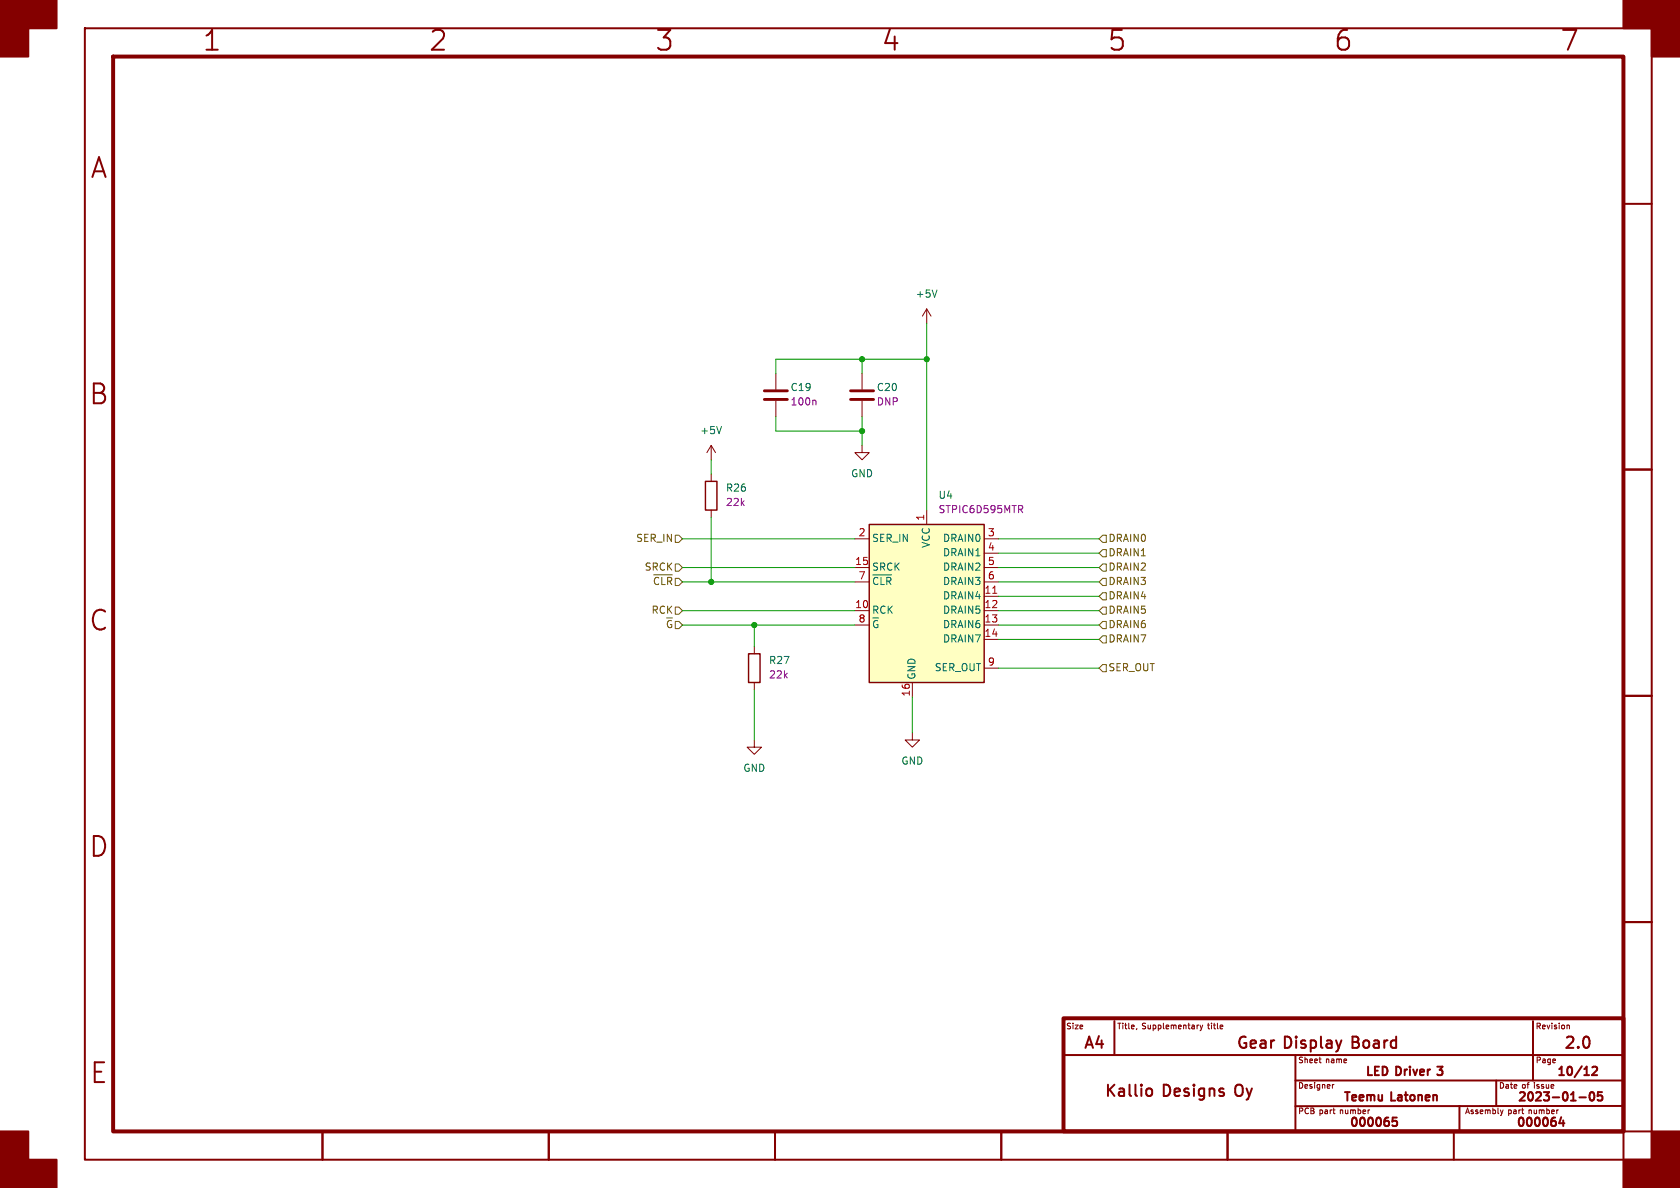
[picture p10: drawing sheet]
<svg xmlns="http://www.w3.org/2000/svg" width="297mm" height="210mm" viewBox="0 0 297 210" stroke-linecap="round" stroke-linejoin="round" font-family="sans-serif">
<g fill="none" stroke="#840000" stroke-width=".35">
<path d="M15 5h277v200h-277zM287 36h5M287 83h5M287 123h5M287 163h5M188 186.5h99M197 180.5v6M202.8 192.5a.54 .54 0 0 1 .9 .3v.6a.54 .54 0 0 1-.9 .2M229 186.5v13.5M229 191h58M237.1 183.9l-.4 1.3M246.9 197.6h-.7l-.1 .7 .3-.2 .5 .1 .1 .2-.1 .5-.2 .2-.6-.2"/>
<path d="M254.1 189.9l.2 .2h.4M254.1 188.6h.9M258 195.5v4.5M264.5 191v4.5M271 180.5v10.5M276 197.5l-.4 1.1h1M276.4 198.1v1M279.2 194h1.2M280.1 190.1h.8M281.2 193.1h.2a.81 .81 0 0 1 .5 .6 .81 .81 0 0 1-.3 .8l-.1 .1a.81 .81 0 0 1-.6-.7 .81 .81 0 0 1 .3-.8zM281.5 188.7l.6-.1 .2 .1 .1 .3-1 1.1h1M283.2 193.1h-.7l-.1 .7 .2-.2 .5 .1 .2 .2-.1 .5-.2 .2-.6-.2"/>
<path d="M287 195.5h-58M57 200v5M97 200v5M137 200v5M177 200v5M181 200h111M217 200v5M257 200v5M287 200v5"/>
</g>
<path d="M20 10h267v190h-267zM188 180h99v20h-99z" fill="none" stroke="#840000" stroke-width=".7"/>
<g fill="#840000" stroke="#840000" stroke-width=".35">
<path d="M0 0h10v5h-5v5h-5z"/>
<path d="M0 200h5v5h5v5h-10z"/>
<path d="M287 0h10v10h-5v-5h-5z"/>
<path d="M292 200h5v10h-10v-5h5z"/>
</g>
<g fill="none" stroke="#840000" stroke-width=".18">
<path d="M163.8 54.6v2.6M163.8 54.6l-.7 1.3M163.8 54.6l.8 1.3M125.7 78.7v2.6M125.7 78.7l-.7 1.3M125.7 78.7l.8 1.3M137.2 66v2.8M137.2 70.9v2.8M152.4 78.7v1.3h1.3l-1.3 1.3-1.3-1.3h1.3M152.4 66v2.8M152.4 70.9v2.8M125.7 83.8v1.3"/>
<path d="M125.7 90.2v1.2M151.1 95.3h2.6M163.8 90.2v2.5M174 95.3h2.5M174 97.8h2.5M133.3 114.3v1.3M151.1 108h2.6M151.1 110.5h2.6M151.1 100.3h2.6M151.1 102.9h2.6M174 108h2.5M174 105.4h2.5"/>
<path d="M174 110.5h2.5M174 113h2.5M174 100.3h2.5M174 102.9h2.5M174 118.1h2.5M133.3 130.8v1.3h1.3l-1.3 1.3-1.2-1.3h1.2M133.3 120.7v1.2M161.3 129.5v1.3h1.3l-1.3 1.3-1.3-1.3h1.3M161.3 120.7v2.5M201 181.8l-.1 .2M211.8 181.2h.1M212.1 181.2l.3 .7"/>
<path d="M212.4 181.9l-.3 .3M212.6 181.2l-.2 .7M235.8 191.7l-.3 .2M265.7 196.2l-.2 .7M277.2 181.2l.3 .2v.5"/>
</g>
<path d="M124.7 85.1h2v5.1h-2zM153.7 92.7h20.3v28h-20.3zM132.3 115.6h2.1v5.1h-2.1z" fill="none" stroke="#840000" stroke-width=".25"/>
<path d="M165.6 51.3l-.4 1.2M127.5 75.4l-.4 1.3M154.3 101.6h3.3M155.1 109.7h-.4l-.3 .5M155.2 102.2l-.2-.1h-.3l-.3 .5M155.8 102.1v1.2M157.5 102.5l-.1-.4h-.6v1.2" fill="none" stroke="#006464" stroke-width=".18"/>
<path d="M153.7 92.7h20.3v28h-20.3z" fill="#ffffc2" stroke="#ffffc2" stroke-width=".18"/>
<path d="M175.5 104.9h.7" fill="none" stroke="#a90000" stroke-width=".18"/>
<path d="M144.1 70.7l.1 .2v.7M180.4 90l.4 .6M180.6 89.4l.2 .2-.1 .3-.1 .1" fill="none" stroke="#840084" stroke-width=".18"/>
<path d="M135.1 70.6h4.1M135.1 69.1h4.1M150.4 70.6h4M150.4 69.1h4" fill="none" stroke="#840000" stroke-width=".51"/>
<g fill="none" stroke="#725600" stroke-width=".18">
<path d="M119.4 99.7h.6l.6 .6-.6 .7h-.6zM119.4 94.6h.6l.6 .7-.6 .6h-.6zM194.9 94.6h.7v1.3h-.7l-.6-.6zM194.9 99.7h.7v1.3h-.7l-.6-.7zM194.9 97.2h.7v1.2h-.7l-.6-.6zM115.6 101.6h3.3M116.5 102.2l-.3-.1h-.3l-.2 .5M117 102.1v1.2M118.7 109.7h-.5l-.2 .5M118.8 102.5l-.2-.4h-.6v1.2M119.4 102.2h.6l.6 .7-.6 .6h-.6zM119.4 109.9h.6l.6 .6-.6 .6h-.6z"/>
<path d="M119.4 107.3h.6l.6 .7-.6 .6h-.6zM194.9 102.2h.7v1.3h-.7l-.6-.6zM194.9 117.5h.7v1.2h-.7l-.6-.6zM194.9 107.3h.7v1.3h-.7l-.6-.6zM194.9 112.4h.7v1.3h-.7l-.6-.7zM194.9 104.8h.7v1.2h-.7l-.6-.6zM194.9 109.9h.7v1.2h-.7l-.6-.6z"/>
</g>
<g fill="none" stroke="#009600" stroke-width=".18">
<path d="M163.8 57.2v33M137.2 73.7v2.5h15.2M152.4 63.5v2.5M152.4 73.7v5M163.8 63.5h-26.6v2.5M120.6 95.3h30.5M125.7 81.3v2.5M125.7 91.4v11.5M176.5 95.3h17.8M176.5 97.8h17.8M120.6 110.5h30.5M120.6 108h30.5"/>
<path d="M120.6 100.3h30.5M120.6 102.9h30.5M133.3 110.5v3.8M176.5 110.5h17.8M176.5 108h17.8M176.5 100.3h17.8M176.5 102.9h17.8M176.5 105.4h17.8M176.5 113h17.8M176.5 118.1h17.8M133.3 121.9v8.9M161.3 123.2v6.3"/>
</g>
<g fill="#009600" stroke="#009600" stroke-width=".18">
<circle cx="133.3" cy="110.5" r=".46"/>
<circle cx="125.7" cy="102.9" r=".46"/>
<circle cx="152.4" cy="76.2" r=".46"/>
<circle cx="163.8" cy="63.5" r=".46"/>
<circle cx="152.4" cy="63.5" r=".46"/>
</g>
<g font-size="4.9" fill="#840000">
<text x="35.7" y="9.7">1</text>
<text x="75.7" y="9.7">2</text>
<text x="115.7" y="9.7">3</text>
<text x="155.7" y="9.7">4</text>
<text x="195.7" y="9.7">5</text>
<text x="235.7" y="9.7">6</text>
<text x="275.7" y="9.7">7</text>
<text x="15.9" y="32.2">A</text>
<text x="15.7" y="72.2">B</text>
<text x="15.7" y="112.2">C</text>
<text x="15.7" y="152.2">D</text>
<text x="15.8" y="192.2">E</text>
</g>
<g font-size="2.8" fill="#840000">
<text x="191.5" y="185.9">A4</text>
<text x="218.5" y="185.9">Gear</text>
<text x="226.9" y="185.9">Display</text>
<text x="239.3" y="185.9">Board</text>
<text x="276.4" y="185.9">2.0</text>
<text x="195.2" y="194.4">Kallio</text>
<text x="205.5" y="194.4">Designs</text>
<text x="218.7" y="194.4">Oy</text>
</g>
<g font-size="2.1" fill="#840000">
<text x="241.5" y="190.7">LED</text>
<text x="247" y="190.7">Driver</text>
<text x="255" y="190.7">3</text>
<text x="275.1" y="190.7">10/12</text>
<text x="237.3" y="195.2">Teemu</text>
<text x="245.9" y="195.2">Latonen</text>
<text x="268.1" y="195.2">2023-01-05</text>
<text x="238.4" y="199.7">000065</text>
<text x="267.9" y="199.7">000064</text>
</g>
<g font-size="1.8" fill="#006464">
<text x="161.8" y="52.9">+5V</text>
<text x="139.7" y="69.4">C19</text>
<text x="154.9" y="69.4">C20</text>
<text x="123.7" y="77">+5V</text>
<text x="128.3" y="87.2">R26</text>
<text x="150.4" y="84.6">GND</text>
<text x="165.9" y="88.5">U4</text>
<text x="154.2" y="101.2">SRCK</text>
<text x="154.2" y="96.1">SER_IN</text>
<text x="164.7" y="97" transform="rotate(-90 164.7 97)">VCC</text>
<text x="166.6" y="96.1">DRAIN0</text>
<text x="166.6" y="98.6">DRAIN1</text>
<text x="166.6" y="101.2">DRAIN2</text>
<text x="154.2" y="104.3">~{CLR}</text>
<text x="166.6" y="106.2">DRAIN4</text>
<text x="166.6" y="103.7">DRAIN3</text>
<text x="154.2" y="108.8">RCK</text>
<text x="154.2" y="111.9">~{G}</text>
<text x="166.6" y="108.8">DRAIN5</text>
<text x="166.6" y="111.3">DRAIN6</text>
<text x="166.6" y="113.9">DRAIN7</text>
<text x="135.9" y="117.7">R27</text>
<text x="165.1" y="118.9">SER_OUT</text>
<text x="162.1" y="120.1" transform="rotate(-90 162.1 120.1)">GND</text>
<text x="131.4" y="136.7">GND</text>
<text x="159.3" y="135.4">GND</text>
</g>
<g font-size="1.8" fill="#840084">
<text x="139.7" y="71.9">100n</text>
<text x="154.9" y="71.9">DNP</text>
<text x="128.3" y="89.7">22k</text>
<text x="165.9" y="91">STPIC6D595MTR</text>
<text x="135.9" y="120.2">22k</text>
</g>
<g font-size="1.8" fill="#a90000">
<text x="151.7" y="95">2</text>
<text x="163.6" y="92.1" transform="rotate(-90 163.6 92.1)">1</text>
<text x="174.6" y="95">3</text>
<text x="151.1" y="100.1">15</text>
<text x="174.6" y="97.5">4</text>
<text x="174.6" y="100.1">5</text>
<text x="151.1" y="107.7">10</text>
<text x="151.7" y="102.6">7</text>
<text x="174" y="105.2">11</text>
<text x="174" y="107.7">12</text>
<text x="174.6" y="102.6">6</text>
<text x="151.7" y="110.2">8</text>
<text x="174" y="110.2">13</text>
<text x="174" y="112.8">14</text>
<text x="174.6" y="117.9">9</text>
<text x="161" y="123.2" transform="rotate(-90 161 123.2)">16</text>
</g>
<g font-size="1.8" fill="#725600">
<text x="112.3" y="96.1">SER_IN</text>
<text x="113.9" y="101.2">SRCK</text>
<text x="196" y="96.1">DRAIN0</text>
<text x="196" y="101.2">DRAIN2</text>
<text x="196" y="98.6">DRAIN1</text>
<text x="115.3" y="104.3">~{CLR}</text>
<text x="196" y="103.7">DRAIN3</text>
<text x="196" y="106.2">DRAIN4</text>
<text x="115.1" y="108.8">RCK</text>
<text x="117.6" y="111.9">~{G}</text>
<text x="196" y="108.8">DRAIN5</text>
<text x="196" y="113.9">DRAIN7</text>
<text x="196" y="111.3">DRAIN6</text>
<text x="196" y="118.9">SER_OUT</text>
</g>
<g font-size="1.4" fill="#840000">
<text x="188.5" y="182.2">Size</text>
<text x="197.5" y="182.2">Title,</text>
<text x="202" y="182.2">Supplementary</text>
<text x="213.9" y="182.2">title</text>
<text x="271.5" y="182.2">Revision</text>
<text x="229.5" y="188.2">Sheet</text>
<text x="234.5" y="188.2">name</text>
<text x="271.5" y="188.2">Page</text>
<text x="229.5" y="192.7">Designer</text>
<text x="229.5" y="197.2">PCB</text>
<text x="233.4" y="197.2">part</text>
<text x="237.2" y="197.2">number</text>
<text x="259" y="197.2">Assembly</text>
<text x="265" y="192.7">Date</text>
<text x="266.7" y="197.2">part</text>
<text x="269.2" y="192.7">of</text>
<text x="270.6" y="197.2">number</text>
<text x="271.5" y="192.7">issue</text>
</g>
</svg>
